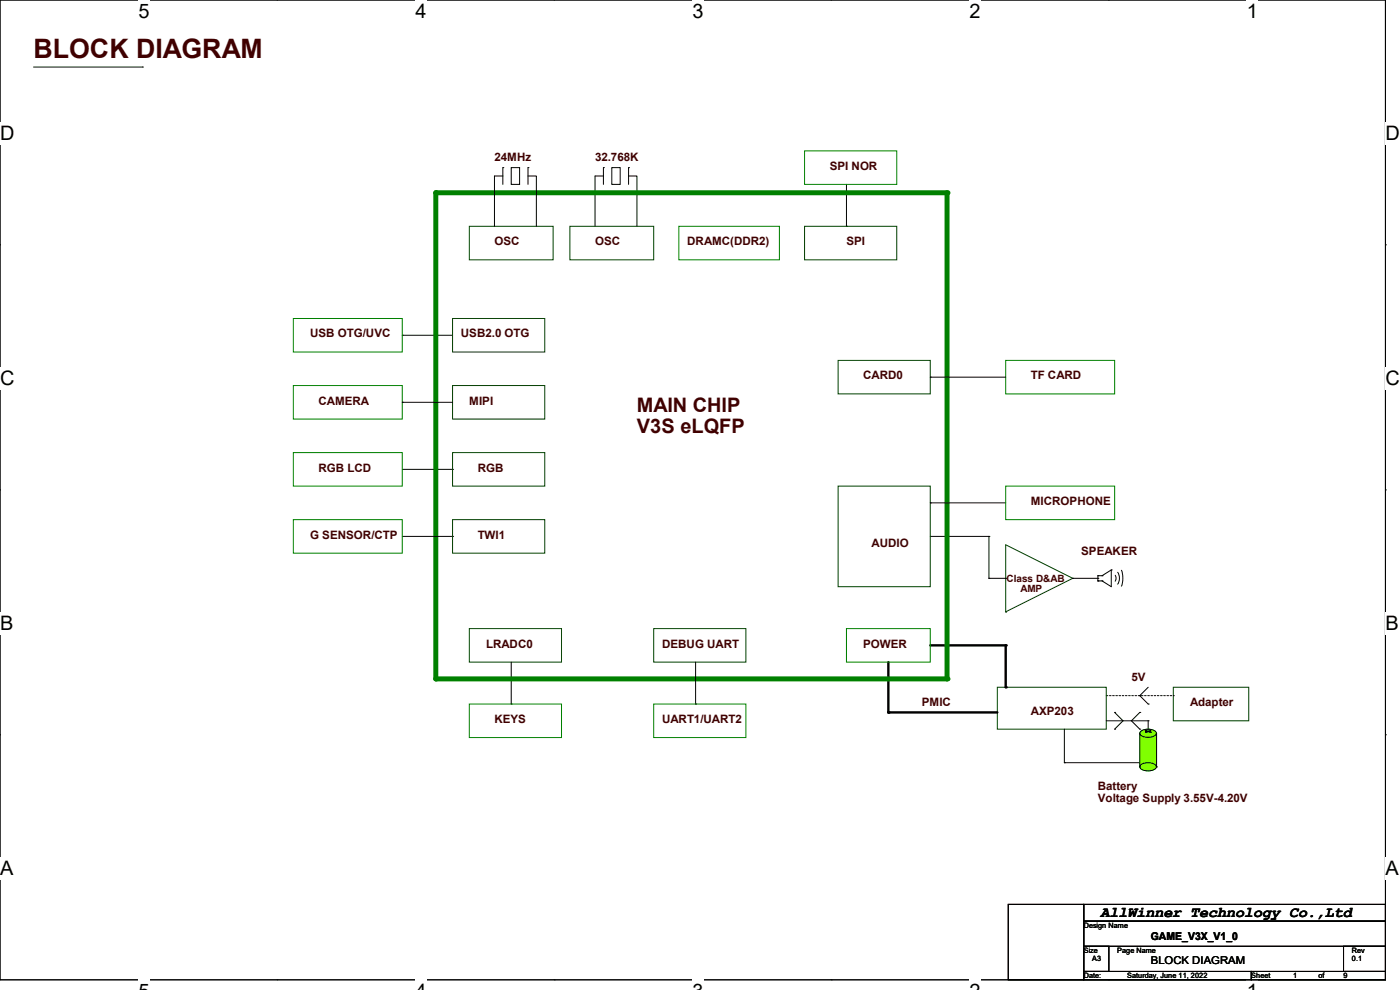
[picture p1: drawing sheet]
<svg xmlns="http://www.w3.org/2000/svg" width="297mm" height="210mm" viewBox="0 0 297 210" stroke-linecap="round" stroke-linejoin="round" font-family="sans-serif">
<path d="M0 0h293.9v207.9h-293.9z" fill="none" stroke="#000" stroke-width=".21"/>
<g fill="#fff">
<path d="M29.4 0h2.3v4.7h-2.3z"/>
<path d="M29.4 207.9h2.3v2.1h-2.3z"/>
</g>
<path d="M58.8 0h.1M58.8 207.9h.1" fill="none" stroke="#000" stroke-width=".21"/>
<g fill="#fff">
<path d="M88.1 0h2.4v4.7h-2.4z"/>
<path d="M88.1 207.9h2.4v2.1h-2.4z"/>
</g>
<path d="M117.6 0h.1M117.6 207.9h.1" fill="none" stroke="#000" stroke-width=".21"/>
<g fill="#fff">
<path d="M146.9 0h2.4v4.7h-2.4z"/>
<path d="M146.9 207.9h2.4v2.1h-2.4z"/>
</g>
<path d="M176.3 0h.1M176.3 207.9h.1" fill="none" stroke="#000" stroke-width=".21"/>
<g fill="#fff">
<path d="M205.7 0h2.4v4.7h-2.4z"/>
<path d="M205.7 207.9h2.4v2.1h-2.4z"/>
</g>
<path d="M235.1 0h.1M235.1 207.9h.1" fill="none" stroke="#000" stroke-width=".21"/>
<g fill="#fff">
<path d="M264.5 0h2.4v4.7h-2.4z"/>
<path d="M264.5 207.9h2.4v2.1h-2.4z"/>
<path d="M0 26h3v4.7h-3z"/>
<path d="M293.9 26h3.1v4.7h-3.1z"/>
<path d="M0 77.9h3v4.7h-3z"/>
<path d="M293.9 77.9h3.1v4.7h-3.1z"/>
</g>
<path d="M0 51.9h.1M293.9 51.9h.1" fill="none" stroke="#000" stroke-width=".21"/>
<g fill="#fff">
<path d="M0 129.9h2.8v4.7h-2.8z"/>
<path d="M293.9 129.9h2.9v4.7h-2.9z"/>
</g>
<path d="M0 103.9h.1M293.9 103.9h.1" fill="none" stroke="#000" stroke-width=".21"/>
<g fill="#fff">
<path d="M0 181.8h2.8v4.8h-2.8z"/>
<path d="M293.8 181.8h3v4.8h-3z"/>
</g>
<g fill="none" stroke="#000" stroke-width=".21">
<path d="M7.1 14.2h23.1M30.2 14.2h.1M128 35.6h.1M128 35.6v3.5M128 37.3h-1.8v10.7M129.8 35.6h1.8v3.5h-1.8zM133.3 35.6h.1M133.3 37.3h1.8v10.7M133.3 35.6v3.5M179.6 39.1v8.9M179.6 48h.1M85.3 71.1h.1"/>
<path d="M85.3 71.1h10.7M85.3 99.6h10.7M96 99.6h.1M197.4 113.8h12.4M209.8 113.8h.1M209.8 113.8v8.9M209.8 122.7h.1M209.8 122.7h3.6M213.4 122.7h.1M227.6 122.7h5.3M232.9 122.7h.1M232.9 123.2h.1"/>
<path d="M232.9 122.1h.1M232.9 123.2h.9M232.9 122.1v1.1M232.9 122.1h.9M233.8 123.2h.1M233.8 122.1h.1M235.8 120.9h.1M235.8 120.9v3.6l-2-1.3M235.8 120.9l-2 1.2M236.6 122l.2 .7-.2 .6M237.1 121.4a2.31 2.31 0 0 1 0 2.5M237.9 121a4.8 4.8 0 0 1 0 3.3"/>
<path d="M0 155.9h.1M108.5 149.4h.1M108.5 140.5v8.9M225.8 154.7v7.1M234.7 152.9h8.9M236.5 151.1h.1M236.5 154.7h.1M236.5 151.1l1.8 1.8-1.8 1.8M241.8 147.6h.1M241.8 151.1h.1M241.8 154.7h.1M241.8 147.6l1.8 1.8"/>
<path d="M241.8 151.1l-1.8 1.8 1.8 1.8M241.8 155.6v7.1M241.9 155.3a2.64 2.64 0 0 1 3.3 0l.1 .3a1.92 1.92 0 0 1-2.3 .8 .98 .98 0 0 1-1.1-1.1zM243 155.4h.1M243 155v.4M243.1 154.9h.5l.5 .1-.5 .2-.5-.1zM243.1 155.3l.5-.1 .5 .2-.5 .2-.5-.1zM243.6 149.4h.1M243.6 154.7h.1M243.6 152.9h.1M243.6 145.8l-1.8 1.8M243.6 152.9v1.8"/>
<path d="M244.1 155.4h.1M244.1 155v.4M245.4 155.6v7.1M293.9 155.9h.1M225.8 161.8h.1M225.8 161.8h16M241.8 161.8h.1M241.8 162.7h.1M241.9 162.4a2.64 2.64 0 0 1 3.3 0l.1 .3a1.92 1.92 0 0 1-2.3 .8 .98 .98 0 0 1-1.1-1.1zM245.4 162.7h.1"/>
</g>
<path d="M120.9 48h17.8v7.1h-17.8zM96 96h19.6v7.1h-19.6zM177.8 103.1h19.6v21.4h-19.6zM99.6 133.3h19.5v7.2h-19.5zM213.4 129.8h.1M227.6 122.7h.1M227.6 122.7l-14.2-7.1v14.2M227.6 122.7l-14.2 7.1M211.6 145.8h23.1v8.9h-23.1zM248.9 145.8h16v7.1h-16z" fill="none" stroke="#004000" stroke-width=".21"/>
<path d="M62.2 96h23.1v7.1h-23.1zM179.6 133.3h17.8v7.2h-17.8zM99.6 149.4h19.5v7.1h-19.5z" fill="none" stroke="#008000" stroke-width=".21"/>
<path d="M234.7 147.6h14.2M248.9 147.6h.1" fill="none" stroke="#000" stroke-width=".21" stroke-dasharray=".3 .3"/>
<path d="M197.4 136.9h16v8.9M188.5 140.5v10.6h23.1" fill="none" stroke="#000" stroke-width=".51"/>
<g fill="#000">
<circle cx="213.4" cy="136.9" r=".25"/>
<circle cx="188.5" cy="151.1" r=".25"/>
<circle cx="213.4" cy="145.8" r=".25"/>
</g>
<g fill="#80ff00" stroke="#80ff00" stroke-width=".21">
<path d="M241.9 155.3a2.64 2.64 0 0 1 3.3 0l.1 .3a1.92 1.92 0 0 1-2.3 .8 .98 .98 0 0 1-1.1-1.1z" fill-rule="evenodd"/>
<path d="M241.9 162.4a2.64 2.64 0 0 1 3.3 0l.1 .3a1.92 1.92 0 0 1-2.3 .8 .98 .98 0 0 1-1.1-1.1z" fill-rule="evenodd"/>
<path d="M241.8 155.6h3.6v7.1h-3.6z" fill-rule="evenodd"/>
</g>
<path d="M92.5 40.9v103.1" fill="none" stroke="#008000" stroke-width="1.1"/>
<circle cx="92.5" cy="40.9" r=".53" fill="#008000"/>
<path d="M92.5 40.9h108.4" fill="none" stroke="#008000" stroke-width="1.1"/>
<circle cx="200.9" cy="40.9" r=".53" fill="#008000"/>
<path d="M200.9 40.9v103.1" fill="none" stroke="#008000" stroke-width="1.1"/>
<circle cx="200.9" cy="144" r=".53" fill="#008000"/>
<path d="M92.5 144h108.4" fill="none" stroke="#008000" stroke-width="1.1"/>
<circle cx="92.5" cy="144" r=".53" fill="#008000"/>
<path d="M99.6 48h17.7v7.1h-17.7zM170.7 48h19.5v7.1h-19.5zM96 67.6h19.6v7.1h-19.6zM177.8 76.5h19.6v7.1h-19.6zM96 81.8h19.6v7.1h-19.6zM96 110.2h19.6v7.1h-19.6zM138.7 133.3h19.5v7.2h-19.5z" fill="none" stroke="#004000" stroke-width=".21"/>
<g fill="none" stroke="#000" stroke-width=".21">
<path d="M106.7 35.6h.1M106.7 35.6v3.5M106.7 37.3h-1.8v10.7M108.5 35.6h1.7v3.5h-1.7zM112 35.6h.1M112 37.3h1.8v10.7M112 35.6v3.5M85.3 85.3h.1M85.3 85.3h10.7M197.4 80h.1M197.4 80h16M85.3 113.8h10.7"/>
<path d="M96 113.8h.1M197.4 106.7h.1M197.4 106.7h16M147.6 149.4h.1M147.6 140.5v8.9M213.9 191.9h16v16h-16zM229.9 191.9h64v3.5h-64zM229.9 195.4h64v5.3h-64zM229.9 200.7h5.3v5.4h-5.3zM229.9 206.1h35.6v1.8h-35.6zM265.5 206.1h28.4v1.8h-28.4zM285 200.7h8.9v5.4h-8.9z"/>
</g>
<path d="M170.7 32h19.5v7.1h-19.5zM144 48h21.4v7.1h-21.4zM62.2 67.6h23.1v7.1h-23.1zM213.4 76.5h23.1v7.1h-23.1zM62.2 81.8h23.1v7.1h-23.1zM62.2 110.2h23.1v7.1h-23.1zM213.4 103.1h23.1v7.1h-23.1zM138.7 149.4h19.5v7.1h-19.5z" fill="none" stroke="#008000" stroke-width=".21"/>
<text font-size="5.7" fill="#400000" x="7.1" y="12.4">BLOCK DIAGRAM</text>
<g font-size="4.2">
<text x="29.4" y="3.8">5</text>
<text x="88.1" y="3.8">4</text>
<text x="146.9" y="3.8">3</text>
<text x="205.7" y="3.8">2</text>
<text x="264.5" y="3.8">1</text>
<text x="0" y="29.8">D</text>
<text x="293.9" y="29.8">D</text>
<text x="0" y="81.7">C</text>
<text x="293.9" y="81.7">C</text>
<text x="0" y="133.7">B</text>
<text x="293.9" y="133.7">B</text>
<text x="0" y="185.6">A</text>
<text x="293.9" y="185.6">A</text>
</g>
<g font-size="4.2" fill="#400000">
<text x="135.1" y="87.5">MAIN CHIP</text>
<text x="135.1" y="91.9">V3S eLQFP</text>
</g>
<text font-size="3.2" x="233.5" y="194.5">AllWinner Technology Co.,Ltd</text>
<g font-size="2.5" fill="#400000">
<text x="104.9" y="34.2">24MHz</text>
<text x="126.2" y="34.2">32.768K</text>
<text x="176" y="36">SPI NOR</text>
<text x="104.9" y="52">OSC</text>
<text x="126.2" y="52">OSC</text>
<text x="145.8" y="52">DRAMC(DDR2)</text>
<text x="179.6" y="52">SPI</text>
<text x="65.8" y="71.6">USB OTG/UVC</text>
<text x="97.8" y="71.6">USB2.0 OTG</text>
<text x="183.1" y="80.5">CARD0</text>
<text x="218.7" y="80.5">TF CARD</text>
<text x="67.6" y="85.8">CAMERA</text>
<text x="99.6" y="85.8">MIPI</text>
<text x="67.6" y="100">RGB LCD</text>
<text x="101.3" y="100">RGB</text>
<text x="218.7" y="107.1">MICROPHONE</text>
<text x="65.8" y="114.3">G SENSOR/CTP</text>
<text x="101.3" y="114.3">TWI1</text>
<text x="184.9" y="116">AUDIO</text>
<text x="229.4" y="117.8">SPEAKER</text>
<text x="103.1" y="137.4">LRADC0</text>
<text x="140.5" y="137.4">DEBUG UART</text>
<text x="183.1" y="137.4">POWER</text>
<text x="195.6" y="149.8">PMIC</text>
<text x="240" y="144.5">5V</text>
<text x="252.5" y="149.8">Adapter</text>
<text x="104.9" y="153.4">KEYS</text>
<text x="140.5" y="153.4">UART1/UART2</text>
<text x="218.7" y="151.6">AXP203</text>
<text x="232.9" y="167.6">Battery</text>
<text x="232.9" y="170.1">Voltage Supply 3.55V-4.20V</text>
</g>
<g font-size="2.3">
<text x="244.1" y="199.3">GAME_V3X_V1_0</text>
<text x="244.1" y="204.6">BLOCK DIAGRAM</text>
</g>
<g font-size="2.1" fill="#400000">
<text x="213.5" y="123.4">Class D&amp;AB</text>
<text x="216.5" y="125.6">AMP</text>
</g>
<g font-size="1.6">
<text x="229.9" y="196.8">Design Name</text>
<text x="229.9" y="202.2">Size</text>
<text x="231.7" y="204">A3</text>
<text x="237" y="202.2">Page Name</text>
<text x="286.8" y="204">0.1</text>
<text x="286.8" y="202.2">Rev</text>
<text x="229.9" y="207.5">Date:</text>
<text x="239.1" y="207.5">Saturday, June 11, 2022</text>
<text x="265.5" y="207.5">Sheet</text>
<text x="274.4" y="207.5">1</text>
<text x="279.7" y="207.5">of</text>
<text x="285" y="207.5">9</text>
</g>
</svg>
